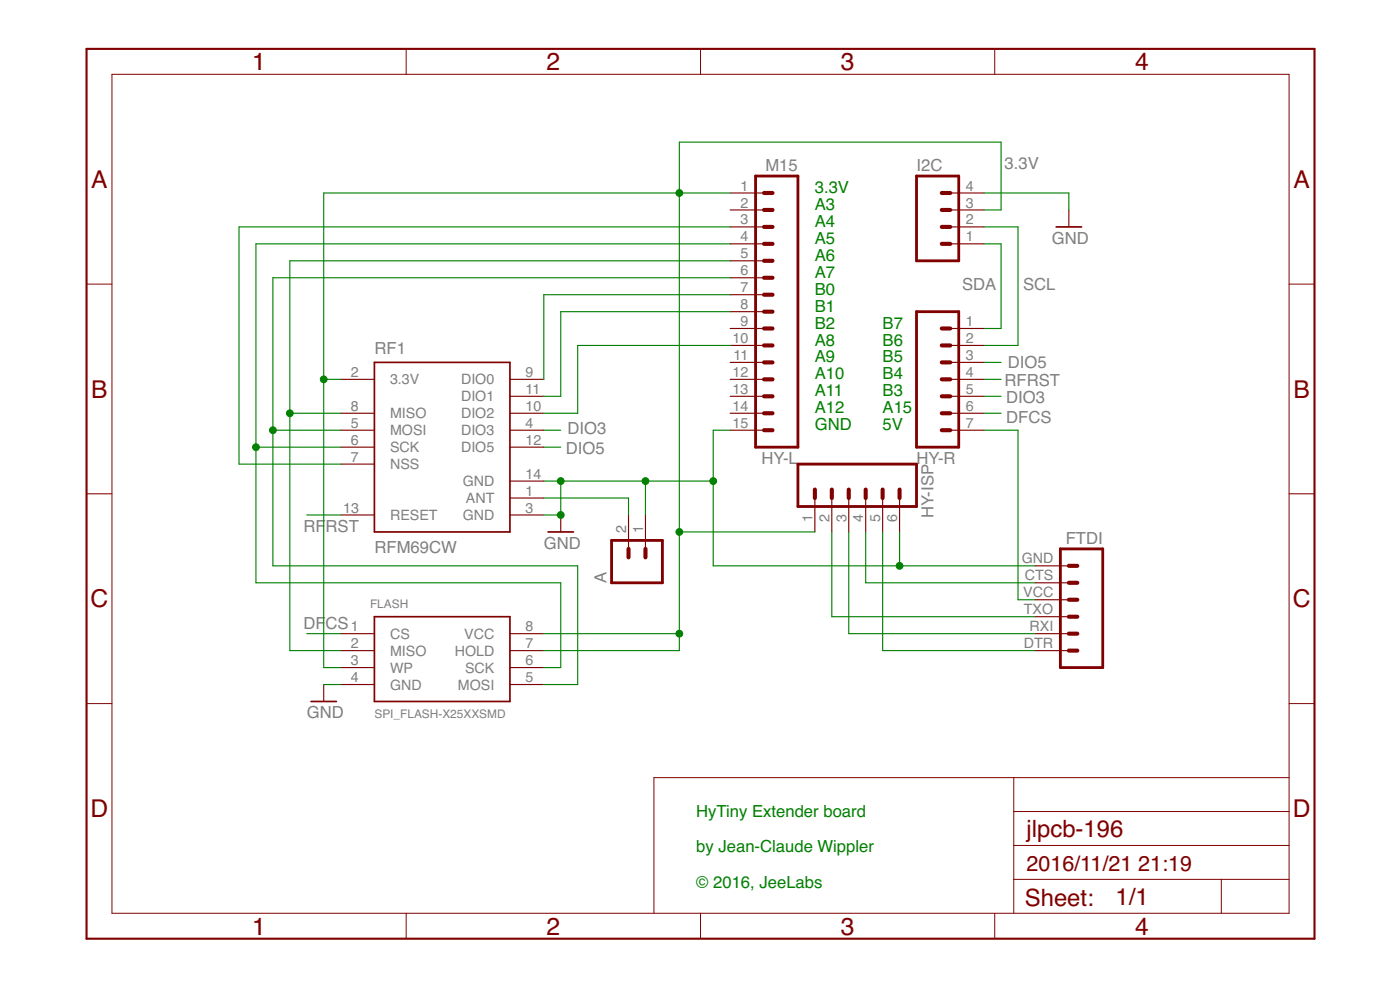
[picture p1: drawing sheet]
<svg xmlns="http://www.w3.org/2000/svg" width="210mm" height="148mm" viewBox="0 0 210 148" stroke-linecap="round" stroke-linejoin="round" font-family="sans-serif">
<path d="M113.3 26.4h6.3v40.6h-6.3zM137.4 26.4h6.3v12.7h-6.3zM137.4 46.7h6.3v20.3h-6.3zM119.6 69.5h17.8v6.4h-17.8zM91.7 81h7.6v6.3h-7.6zM159 82.2h6.3v17.8h-6.3z" fill="none" stroke="#800000" stroke-width=".42"/>
<g fill="none" stroke="#800000" stroke-width=".61">
<path d="M114.6 34h1.2M114.6 31.5h1.2M114.6 28.9h1.2M114.6 39.1h1.2M114.6 36.5h1.2M141.2 34h1.3M141.2 31.5h1.3M141.2 28.9h1.3M141.2 36.5h1.3M114.6 54.3h1.2M114.6 51.8h1.2M114.6 49.2h1.2"/>
<path d="M114.6 59.4h1.2M114.6 56.8h1.2M114.6 41.6h1.2M114.6 44.2h1.2M114.6 46.7h1.2M141.2 54.3h1.3M141.2 51.8h1.3M141.2 49.2h1.3M141.2 59.4h1.3M141.2 56.8h1.3M114.6 61.9h1.2M114.6 64.5h1.2"/>
<path d="M122.2 73.3v1.3M124.7 73.3v1.3M127.3 73.3v1.3M129.8 73.3v1.3M132.3 73.3v1.3M134.9 73.3v1.3M141.2 61.9h1.3M141.2 64.5h1.3M94.2 82.2v1.3M96.8 82.2v1.3M160.3 92.4h1.2M160.3 94.9h1.2"/>
<path d="M160.3 97.5h1.2M160.3 87.3h1.2M160.3 89.9h1.2M160.3 84.8h1.2"/>
</g>
<g fill="none" stroke="#800000" stroke-width=".17">
<path d="M109.5 28.9h5.1M109.5 31.5h5.1M109.5 34h5.1M109.5 36.5h5.1M109.5 39.1h5.1M142.5 28.9h5.1M142.5 31.5h5.1M142.5 34h5.1M142.5 36.5h5.1M160.3 31.5v2.5M51.1 56.8h5M76.5 56.8h5"/>
<path d="M76.5 59.4h5M109.5 49.2h5.1M109.5 51.8h5.1M109.5 54.3h5.1M109.5 56.8h5.1M109.5 59.4h5.1M109.5 41.6h5.1M109.5 44.2h5.1M109.5 46.7h5.1M142.5 49.2h5.1M142.5 51.8h5.1M142.5 54.3h5.1"/>
<path d="M142.5 56.8h5.1M142.5 59.4h5.1M51.1 61.9h5M51.1 64.5h5M51.1 77.2h5M51.1 67h5M51.1 69.5h5M76.5 61.9h5M76.5 64.5h5M76.5 77.2h5M76.5 67h5M76.5 74.6h5"/>
<path d="M76.5 72.1h5M84.1 77.2v2.5M94.2 77.2v5M96.8 77.2v5M109.5 61.9h5.1M109.5 64.5h5.1M122.2 74.6v5.1M124.7 74.6v5.1M127.3 74.6v5.1M129.8 74.6v5.1M132.3 74.6v5.1M134.9 74.6v5.1"/>
<path d="M142.5 61.9h5.1M142.5 64.5h5.1M51.1 97.5h5M51.1 94.9h5M76.5 97.5h5M76.5 94.9h5M155.2 97.5h5.1M155.2 94.9h5.1M155.2 92.4h5.1M155.2 89.9h5.1M155.2 87.3h5.1M155.2 84.8h5.1"/>
<path d="M48.5 102.6v2.5M51.1 100h5M51.1 102.6h5M76.5 100h5M76.5 102.6h5"/>
</g>
<path d="M158.3 34h3.9M56.1 54.3h20.4v25.4h-20.4zM82.2 79.7h3.8M56.1 92.4h20.4v12.7h-20.4zM46.6 105.1h3.8" fill="none" stroke="#800000" stroke-width=".25"/>
<g fill="none" stroke="#800000" stroke-width=".15">
<path d="M16.8 11.1h176.5v125.7h-176.5zM60.9 7.3v3.8M105 7.3v3.8M149.1 7.3v3.8M13 42.6h3.8M193.3 42.6h3.8M13 74h3.8M193.3 74h3.8M13 105.4h3.8M152 116.5v20.3M193.3 116.5h-95.3v20.3M193.3 105.4h3.8"/>
<path d="M60.9 136.8v3.8M105 136.8v3.8M149.1 136.8v3.8M152 131.7h41.3M152 126.7h41.3M152 121.6h41.3M183.1 131.7v5.1"/>
</g>
<path d="M13 7.3h184.1v133.3h-184.1z" fill="none" stroke="#800000" stroke-width=".32"/>
<g fill="none" stroke="#008000" stroke-width=".17">
<path d="M109.5 28.9h-61v71.1h2.6M109.5 36.5h-71.1v50.8h45.7v12.7h-2.6M109.5 39.1h-66v58.4h7.6M109.5 34h-73.7v35.5h15.3M147.6 28.9h12.7v2.6M147.6 31.5h2.5v-10.2h-48.2v76.2h-20.4M147.6 36.5h2.5v12.7h-2.5M147.6 34h5v17.8h-5M48.5 56.8h2.6M109.5 51.8h-22.9v10.1h-5.1M109.5 41.6h-68.6v43.2h45.7v17.8h-5.1M109.5 46.7h-25.4v12.7h-2.6"/>
<path d="M109.5 44.2h-28v12.6M147.6 56.8h2.5M147.6 59.4h2.5M147.6 54.3h2.5M38.4 67h12.7M40.9 64.5h10.2M43.5 61.9h7.6M46 77.2h5.1M81.5 64.5h2.6M81.5 67h2.6M81.5 72.1h25.4M81.5 74.6h12.7v2.6"/>
<path d="M84.1 72.1v5.1h-2.6M96.8 72.1v5.1M101.9 79.7h20.3M109.5 64.5h-2.6v20.3h48.3M124.7 79.7v12.7h30.5M127.3 79.7v15.2h27.9M129.8 79.7v7.6h25.4M132.3 79.7v17.8h22.9M134.9 79.7v5.1M147.6 61.9h2.5M147.6 64.5h5v25.4h2.6M46 94.9h5.1"/>
<path d="M81.5 94.9h20.4M48.5 102.6h2.6"/>
</g>
<g fill="#008000" stroke="#008000" stroke-width=".15">
<circle cx="101.9" cy="28.9" r=".51"/>
<circle cx="48.5" cy="56.8" r=".51"/>
<circle cx="101.9" cy="94.9" r=".51"/>
<circle cx="101.9" cy="79.7" r=".51"/>
<circle cx="43.5" cy="61.9" r=".51"/>
<circle cx="40.9" cy="64.5" r=".51"/>
<circle cx="38.4" cy="67" r=".51"/>
<circle cx="84.1" cy="77.2" r=".51"/>
<circle cx="84.1" cy="72.1" r=".51"/>
<circle cx="106.9" cy="72.1" r=".51"/>
<circle cx="134.9" cy="84.8" r=".51"/>
<circle cx="96.8" cy="72.1" r=".51"/>
</g>
<g font-size="3.7" fill="#800000">
<text x="37.8" y="10.5">1</text>
<text x="82" y="10.5">2</text>
<text x="126.1" y="10.5">3</text>
<text x="170.2" y="10.5">4</text>
<text x="13.7" y="28.1">A</text>
<text x="193.9" y="28.1">A</text>
<text x="13.7" y="59.6">B</text>
<text x="193.9" y="59.6">B</text>
<text x="13.5" y="91">C</text>
<text x="193.8" y="91">C</text>
<text x="13.5" y="122.4">D</text>
<text x="193.8" y="122.4">D</text>
<text x="37.8" y="140">1</text>
<text x="82" y="140">2</text>
<text x="126.1" y="140">3</text>
<text x="170.2" y="140">4</text>
</g>
<g font-size="3.6" fill="#800000">
<text x="153.9" y="125.4">jlpcb-196</text>
<text x="153.7" y="135.7">Sheet:</text>
<text x="167.2" y="135.6">1/1</text>
</g>
<g font-size="3.2" fill="#800000">
<text x="153.9" y="130.5">2016/11/21</text>
<text x="170.7" y="130.5">21:19</text>
</g>
<g font-size="2.5" fill="#808080">
<text x="114.8" y="25.6">M15</text>
<text x="137.4" y="25.6">I2C</text>
<text x="150.6" y="25.4">3.3V</text>
<text x="157.7" y="36.5">GND</text>
<text x="144.3" y="43.4">SDA</text>
<text x="153.4" y="43.4">SCL</text>
<text x="56.1" y="53">RF1</text>
<text x="150.6" y="57.9">RFRST</text>
<text x="151.1" y="55.1">DIO5</text>
<text x="85.1" y="65">DIO3</text>
<text x="150.9" y="60.4">DIO3</text>
<text x="150.9" y="63.4">DFCS</text>
<text x="84.8" y="68">DIO5</text>
<text x="114.2" y="69.5">HY-L</text>
<text x="137.4" y="69.5">HY-R</text>
<text x="139.9" y="77.6" transform="rotate(-90 139.9 77.6)">HY-ISP</text>
<text x="45.5" y="79.7">RF</text>
<text x="48.8" y="79.7">RST</text>
<text x="56.1" y="82.9">RFM69CW</text>
<text x="81.5" y="82.2">GND</text>
<text x="159.8" y="81.5">FTDI</text>
<text x="90.9" y="87.3" transform="rotate(-90 90.9 87.3)">A</text>
<text x="45.5" y="94.2">DF</text>
<text x="48.8" y="94.2">CS</text>
<text x="46" y="107.6">GND</text>
</g>
<g font-size="2.5" fill="#008000">
<text x="122.2" y="28.9">3.3V</text>
<text x="122.2" y="31.4">A3</text>
<text x="122.2" y="34">A4</text>
<text x="122.2" y="36.5">A5</text>
<text x="122.2" y="39.1">A6</text>
<text x="122.2" y="41.6">A7</text>
<text x="122.2" y="44.1">B0</text>
<text x="122.2" y="46.7">B1</text>
<text x="122.2" y="49.2">B2</text>
<text x="122.2" y="51.8">A8</text>
<text x="132.3" y="51.8">B6</text>
<text x="132.3" y="49.2">B7</text>
<text x="122.2" y="54.3">A9</text>
<text x="122.2" y="56.8">A10</text>
<text x="122.2" y="59.4">A11</text>
<text x="132.3" y="59.4">B3</text>
<text x="132.3" y="56.8">B4</text>
<text x="132.3" y="54.3">B5</text>
<text x="122.2" y="61.9">A12</text>
<text x="122.2" y="64.5">GND</text>
<text x="132.3" y="64.5">5V</text>
<text x="132.3" y="61.9">A15</text>
<text x="104.4" y="122.3">HyTiny Extender board</text>
<text x="104.4" y="127.7">by Jean-Claude Wippler</text>
<text x="104.4" y="133">© 2016, JeeLabs</text>
</g>
<g font-size="2.1" fill="#808080">
<text x="111" y="28.6">1</text>
<text x="144.8" y="28.6">4</text>
<text x="111" y="31.1">2</text>
<text x="111" y="33.6">3</text>
<text x="144.8" y="33.6">2</text>
<text x="144.8" y="31.1">3</text>
<text x="111" y="36.2">4</text>
<text x="111" y="38.7">5</text>
<text x="111" y="41.2">6</text>
<text x="144.8" y="36.2">1</text>
<text x="111" y="43.8">7</text>
<text x="111" y="46.3">8</text>
<text x="109.8" y="51.4">10</text>
<text x="110" y="53.9">11</text>
<text x="111" y="48.9">9</text>
<text x="144.8" y="48.9">1</text>
<text x="144.8" y="51.4">2</text>
<text x="144.8" y="53.9">3</text>
<text x="52.6" y="56.5">2</text>
<text x="58.5" y="57.6">3.3V</text>
<text x="69.1" y="57.6">DIO0</text>
<text x="78.8" y="56.5">9</text>
<text x="78.8" y="59">11</text>
<text x="109.8" y="56.5">12</text>
<text x="109.8" y="59">13</text>
<text x="144.8" y="56.5">4</text>
<text x="144.8" y="59">5</text>
<text x="52.6" y="61.6">8</text>
<text x="52.6" y="64.1">5</text>
<text x="58.5" y="62.7">MISO</text>
<text x="58.5" y="65.2">MOSI</text>
<text x="69.1" y="60.1">DIO1</text>
<text x="69.1" y="62.7">DIO2</text>
<text x="69.1" y="65.2">DIO3</text>
<text x="78.8" y="61.6">10</text>
<text x="78.8" y="64.1">4</text>
<text x="109.8" y="61.6">14</text>
<text x="109.8" y="64.1">15</text>
<text x="144.8" y="61.6">6</text>
<text x="144.8" y="64.1">7</text>
<text x="52.6" y="66.6">6</text>
<text x="52.6" y="69.2">7</text>
<text x="58.5" y="67.8">SCK</text>
<text x="58.5" y="70.3">NSS</text>
<text x="69.1" y="67.8">DIO5</text>
<text x="78.8" y="66.6">12</text>
<text x="78.8" y="71.7">14</text>
<text x="51.4" y="76.8">13</text>
<text x="58.5" y="77.9">RESET</text>
<text x="69.4" y="77.9">GND</text>
<text x="69.4" y="72.8">GND</text>
<text x="69.8" y="75.4">ANT</text>
<text x="78.8" y="76.8">3</text>
<text x="78.8" y="74.3">1</text>
<text x="93.9" y="79.9" transform="rotate(-90 93.9 79.9)">2</text>
<text x="96.4" y="79.9" transform="rotate(-90 96.4 79.9)">1</text>
<text x="121.8" y="78.1" transform="rotate(-90 121.8 78.1)">1</text>
<text x="124.4" y="78.1" transform="rotate(-90 124.4 78.1)">2</text>
<text x="126.9" y="78.1" transform="rotate(-90 126.9 78.1)">3</text>
<text x="129.4" y="78.1" transform="rotate(-90 129.4 78.1)">4</text>
<text x="132" y="78.1" transform="rotate(-90 132 78.1)">5</text>
<text x="134.5" y="78.1" transform="rotate(-90 134.5 78.1)">6</text>
<text x="153.2" y="84.4">GND</text>
<text x="153.4" y="89.5">VCC</text>
<text x="153.6" y="87">CTS</text>
<text x="52.6" y="94.6">1</text>
<text x="58.5" y="95.7">CS</text>
<text x="69.6" y="95.7">VCC</text>
<text x="78.8" y="94.6">8</text>
<text x="153.5" y="92">TXO</text>
<text x="154.4" y="94.6">RXI</text>
<text x="52.6" y="97.1">2</text>
<text x="52.6" y="99.6">3</text>
<text x="58.5" y="98.2">MISO</text>
<text x="58.5" y="100.8">WP</text>
<text x="68.2" y="98.2">HOLD</text>
<text x="69.7" y="100.8">SCK</text>
<text x="78.8" y="97.1">7</text>
<text x="78.8" y="99.6">6</text>
<text x="153.5" y="97.1">DTR</text>
<text x="52.6" y="102.2">4</text>
<text x="58.5" y="103.3">GND</text>
<text x="68.7" y="103.3">MOSI</text>
<text x="78.8" y="102.2">5</text>
</g>
<g font-size="1.8" fill="#808080">
<text x="55.5" y="91.1">FLASH</text>
<text x="56.1" y="107.6">SPI_FLASH-X25XXSMD</text>
</g>
</svg>
